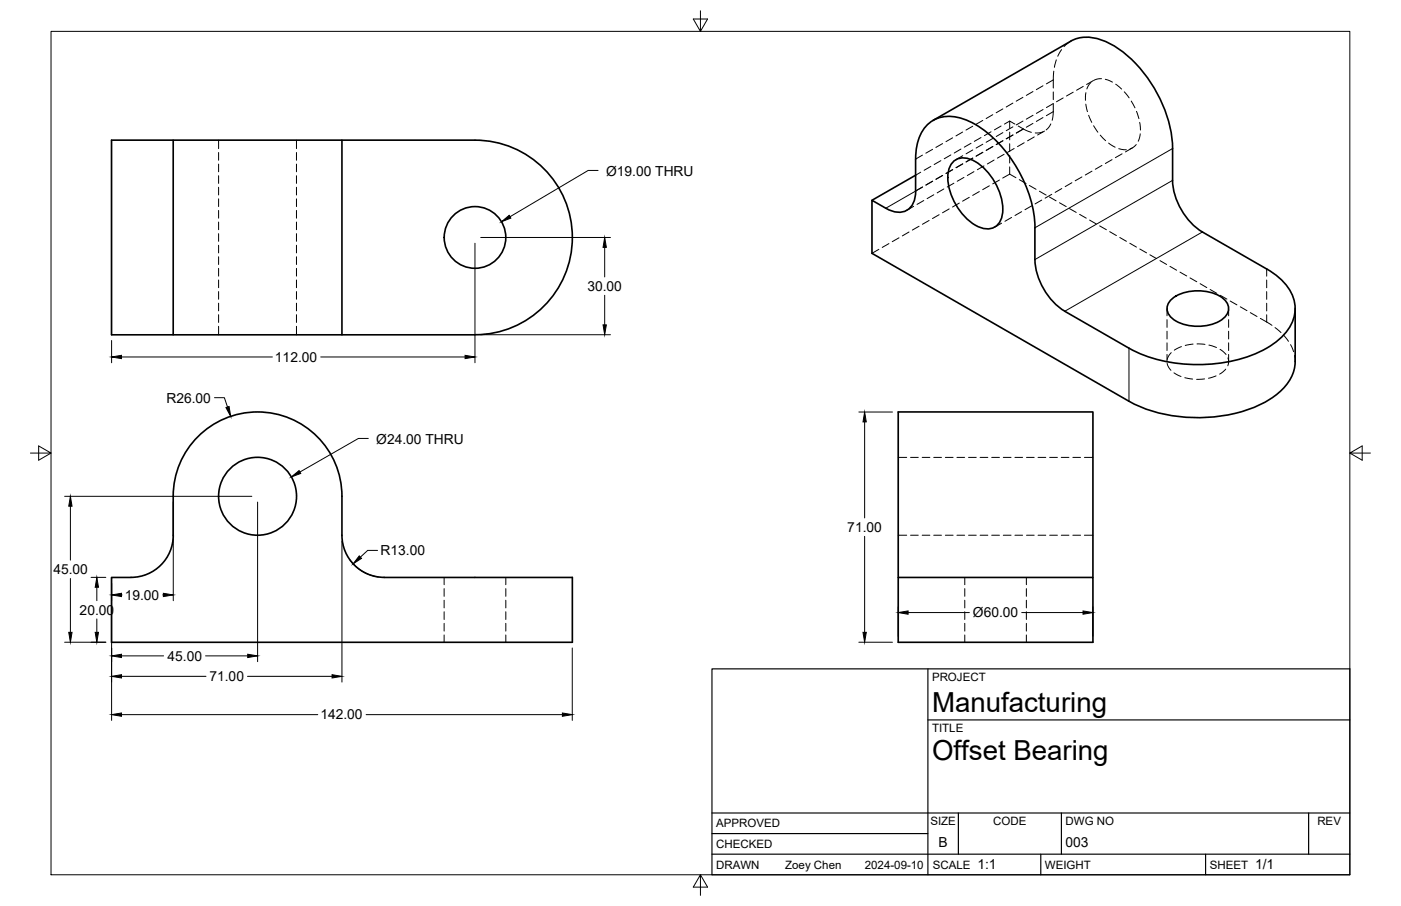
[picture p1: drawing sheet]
<svg xmlns="http://www.w3.org/2000/svg" width="432mm" height="279mm" viewBox="0 0 432 279" stroke-linecap="round" stroke-linejoin="round" font-family="sans-serif">
<!-- layer: Visible -->
<g fill="none" stroke="#000" stroke-width=".51">
<path d="M287.6 37.1l42.4-24.4a13 13 0 0 1 13 1.2 40.6 40.6 0 0 1 18.4 31.9v9.8a20.3 20.3 0 0 0 9.2 15.9M34.4 43.2h112a30 30 0 0 1 30 30 30 30 0 0 1-30 30l-112 .1zM53.4 43.2v60.1M105.4 43.2v60.1M282.2 49.1v9.8M282.2 54l-13.4 7.8M282.2 49.1a13.2 13.2 0 0 1 5.4-12 12 12 0 0 1 11.3 .4 39.3 39.3 0 0 1 18.5 23.1l.6 2a30.7 30.7 0 0 1 1 7.6M282.2 58.9a5.7 5.7 0 0 1-4.9 6.6 8.2 8.2 0 0 1-4.3-1.3l-4.2-2.4v16.3l79.2 45.6a47.1 47.1 0 0 0 41.9 .3 16.1 16.1 0 0 0 9.2-11.2l.1-17.6M293.9 49.8a5.4 5.4 0 0 1 6.7 0 18.3 18.3 0 0 1 8.4 16 4.8 4.8 0 0 1-7.3 4.2 18 18 0 0 1-9.5-16.5 5.9 5.9 0 0 1 1.7-3.7zM319 70.3v9.7a20.4 20.4 0 0 0 9.2 16l19.8 11.4a47 47 0 0 0 42.4 0 15.6 15.6 0 0 0 8.8-11.5 12.8 12.8 0 0 0-5.5-10.7l-3.3-2.3M370.6 71.5l19.8 11.5M360.8 92.6a13.8 13.8 0 0 1 14.1-1.8 5.2 5.2 0 0 1 3.7 4.7 6.9 6.9 0 0 1-5.8 4.7 13.6 13.6 0 0 1-12-2.5 3.5 3.5 0 0 1 0-5.1z"/>
<path d="M118.4 178.1a13 13 0 0 1-13-13v-12.1a26 26 0 0 0-26-26 26 26 0 0 0-26 26.1v11.9a13 13 0 0 1-13 13.1h-6v20h142v-20h-58M276.8 178.1h60v20h-60zM276.8 178.1v-51.1h60v51.1"/>
<circle cx="146.4" cy="73.2" r="9.5"/>
<circle cx="79.4" cy="153" r="12"/>
</g>
<!-- layer: Hidden -->
<g fill="none" stroke="#000" stroke-width=".31">
<path d="M325.6 18.5l-.6 2.3M327.2 15.3l-1.2 2.1M330 12.7l-2.1 1.7M308.5 38.9l-2 1.1M311.2 37.3l-1.6 1M312.2 39.1l-2.1 1.2M312.8 38.3l-1.6-1v2.3M313.8 38.9l2.3 1.3 1.8 .6M315.3 37.3l-2.1 1.2M318.4 35.6l-2.1 1.1M321.5 33.8l-2.1 1.2M323.9 38.2l-1.5 1.9"/>
<path d="M324.6 32l-2.1 1.2M324.6 31.9v3.4l-.3 1.8M324.6 28.3v2.4M324.8 21.9l-.2 5.3M327.7 30.2l-2.1 1.2M330.8 28.4l-2.1 1.2M333.9 26.6l-2.1 1.2M334.7 32.1l.5 2.3M334.7 28.6l-.2 2.3M335.5 35.6l1 2.1M336.2 25.4l-1.2 2M337 24.8l-2.1 1.3"/>
<path d="M337.1 38.8l1.3 2M339.5 24.3l-1.3 .1-1 .3M340.7 24.4l2.2 .9M343.9 26l1.8 1.5M346.5 28.3l1.5 1.9M348.7 31.2l1.1 2.1M350.3 34.3l.7 2.3M351.3 37.7l.2 2.4M67.4 43.2v2.6M67.4 47v2.4M67.4 50.6v2.4M67.4 54.2v2.4"/>
<path d="M67.4 57.7v2.4M91.4 43.2v2.6M91.4 47v2.4M91.4 50.6v2.4M91.4 54.2v2.4M91.4 57.7v2.4M283.8 53.1l-1.6 .9M286.9 51.3l-2.1 1.2M290 49.6l-2.1 1.1M290.9 58.3l-2.1 1.2M293.1 47.8l-2.1 1.2M294 56.5l-2.1 1.2"/>
<path d="M296.2 46l-2.1 1.2M296.7 48l-2.1 1.3M297.1 54.7l-2.1 1.2M299.3 44.2l-2.1 1.2M299.8 46.2l-2 1.2M300.2 52.9l-2.1 1.2M301.8 59.1l-2 1.2M302.4 42.4l-2.1 1.2M302.9 44.5l-2.1 1.2M303.3 51.2l-2.1 1.1M304.9 57.3l-2 1.2M305.5 40.6l-2.1 1.2"/>
<path d="M306 42.7l-2.1 1.2M306.4 49.4l-2.1 1.2M308 55.5l-2 1.2M309.1 40.9l-2.1 1.2M309.5 47.6l-2.1 1.2M311.2 53.7l-2.1 1.2M311.2 53.7l1.9 1.1M311.2 40.7v2.4M311.2 44.3v2.4M311.2 47.9v2.4M311.2 51.5v2.2M312.6 45.8l-2.1 1.2"/>
<path d="M314.2 55.4l2 1.2M315.7 44l-2.1 1.2M317.2 57.2l2.1 1.2M318.8 42.2l-2.1 1.2M320.4 59l2 1.2M321.4 40.7l-2.3 .3M321.9 40.4l-2.1 1.2M324.2 59.9l-2.1 1.2M327.3 58.1l-2.1 1.2M330.4 56.3l-2.1 1.3M333.5 54.6l-2.1 1.2M336.5 52.8l-2 1.2"/>
<path d="M339.1 41.7l1.7 1.7M339.6 51l-2 1.2M341.7 44.1l2 1.3M342.8 49.2l-2.1 1.2M344.8 45.8l2.3 .4M345.8 47.4l-2 1.2M349 45.6l-2.1 1.2M350.2 44.6l-1 .9-.9 .4M351.4 41.3l-.6 2.3M67.4 61.3v2.4M67.4 64.9v2.4M67.4 68.5v2.3"/>
<path d="M67.4 72.1v2.3M67.4 75.6v2.4M67.4 79.2v2.4M91.4 61.3v2.4M91.4 64.9v2.4M91.4 68.5v2.3M91.4 72.1v2.3M91.4 75.6v2.4M91.4 79.2v2.4M270.9 76.9l-2.1 1.2M274 75.1l-2.1 1.2M277.1 73.3l-2.1 1.2"/>
<path d="M280.2 71.5l-2.1 1.2M281.6 63.6l-2.1 1.3M283.3 69.8l-2.1 1.2M284.7 61.8l-2.1 1.2M286.4 68l-2.1 1.2M287.8 60.1l-2.1 1.2M289.5 66.2l-2.1 1.2M292.5 64.4l-2 1.2M295.7 62.6l-2.1 1.2M298.7 60.9l-2 1.1M308.7 68.8l-2.1 1.3M311.8 67.1l-2.1 1.1"/>
<path d="M314.9 65.3l-2.1 1.2M318 63.5l-2.1 1.2M321.1 61.7l-2.1 1.2M323.4 60.7l2.1 1.2M326.5 62.5l2.1 1.2M329.6 64.3l2.1 1.2M332.7 66.1l2.1 1.2M335.8 67.9l2.1 1.2M338.9 69.7l2.1 1.1M342 71.4l2.1 1.2M345.1 73.2l2.1 1.2M348.2 75l2.1 1.2"/>
<path d="M351.3 76.8l2.1 1.2M354.4 78.6l2.1 1.2M67.4 82.8v2.4M67.4 86.3v2.4M67.4 89.9v2.4M67.4 93.5v2.4M67.4 97v2.4M91.4 82.8v2.4M91.4 86.3v2.4M91.4 89.9v2.4M91.4 93.5v2.4M91.4 97v2.4"/>
<path d="M357.5 80.4l2.1 1.2M359.7 95.2v2.2M359.7 98.6v2.4M360.6 82.1l2 1.2M363.7 83.9l2.1 1.2M366.8 85.7l2.1 1.2M369.9 87.5l2 1.2M373 89.3l2 1.2M376.1 91.1l2 1.1M378.7 95.2v2.2M378.7 98.6v2.4M379.2 92.8l2 1.2"/>
<path d="M382.3 94.6l2 1.2M385.4 96.4l2 1.2M388.5 98.2l3.5 2.1M67.4 100.6v2.7M91.4 100.6v2.7M359.7 102.2v2.3M359.7 105.7v2.4M359.7 109.3v2.2M359.7 112.1l.4 1 .8 1.1M361 108.8l-.7 .8-.6 1.2M361.8 115l2.2 1.1M364.1 106.9l-2.2 1.1"/>
<path d="M365.2 116.5l2.4 .4M367.7 106.1l-2.4 .4M368.9 106.1l2.5 .1M371.3 116.9l-2.5 .1M372.6 106.4l2.3 .8M374.8 115.9l-2.3 .7M376 107.7l1.9 1.6M377.8 113.8l-1.9 1.6M378.5 110.4l.2 1.3-.3 1.1M378.7 102.2v2.3M378.7 105.7v2.4M378.7 109.3v2.2"/>
<path d="M393 101l1.8 1.6M395.6 103.4l1.5 1.9M397.8 106.3l.9 2.2M399 109.6l.2 1.9M276.8 141.1h2.7M280.6 141.1h2.4M284.2 141.1h2.4M287.8 141.1h2.4M291.4 141.1h2.4M294.9 141.1h2.4M298.5 141.1h2.4M302.1 141.1h2.4"/>
<path d="M305.6 141.1h2.4M309.2 141.1h2.4M312.8 141.1h2.4M316.4 141.1h2.3M319.9 141.1h2.4M323.5 141.1h2.4M327.1 141.1h2.4M330.7 141.1h2.3M334.2 141.1h2.6M136.9 178.1v2.2M155.9 178.1v2.2M276.8 165.1h2.7"/>
<path d="M280.6 165.1h2.4M284.2 165.1h2.4M287.8 165.1h2.4M291.4 165.1h2.4M294.9 165.1h2.4M297.3 178.1v2.2M298.5 165.1h2.4M302.1 165.1h2.4M305.6 165.1h2.4M309.2 165.1h2.4M312.8 165.1h2.4M316.3 178.1v2.2"/>
<path d="M316.4 165.1h2.3M319.9 165.1h2.4M323.5 165.1h2.4M327.1 165.1h2.4M330.7 165.1h2.3M334.2 165.1h2.6M136.9 181.5v2.4M136.9 185.1v2.4M136.9 188.7v2.4M136.9 192.2v2.4M136.9 195.8v2.3M155.9 181.5v2.4"/>
<path d="M155.9 185.1v2.4M155.9 188.7v2.4M155.9 192.2v2.4M155.9 195.8v2.3M297.3 181.5v2.4M297.3 185.1v2.4M297.3 188.7v2.4M297.3 192.2v2.4M297.3 195.8v2.3M316.3 181.5v2.4M316.3 185.1v2.4M316.3 188.7v2.4"/>
<path d="M316.3 192.2v2.4M316.3 195.8v2.3"/>
</g>
<!-- layer: Visible Narrow -->
<path d="M282.2 58.9l-9.2 5.3M361.4 45.8l-42.4 24.5M361.4 55.6l-42.4 24.5M370.6 71.5l-42.4 24.5M348 107.4v16.3" fill="none" stroke="#000" stroke-width=".31"/>
<!-- layer: Hidden Narrow -->
<g fill="none" stroke="#000" stroke-width=".31">
<path d="M299.8 38.9l-2.1 1.2M302.9 37.1l-2.1 1.2M306 35.4l-2.1 1.2M309.1 33.6l-2.1 1.2M312.2 31.8l-2.1 1.2M315.3 30l-2.1 1.2M315.3 39.8l-2.1 1.2M315.4 39.8l-2.1 1.2M318.4 28.2l-2.1 1.2M318.4 38.1l-2.1 1.1M321.5 26.5l-2.1 1.1M321.5 36.3l-2.1 1.1"/>
<path d="M324.6 24.6l-2.1 1.3M324.6 34.4l-2.1 1.3M284.3 47.8l-2.1 1.3M284.3 57.7l-2.1 1.2M284.4 57.7l-2.2 1.2M287.4 46.1l-2.1 1.1M287.4 55.9l-2.1 1.2M287.5 55.9l-2.1 1.2M290.5 44.3l-2.1 1.2M290.5 54.1l-2.1 1.2M290.6 54.1l-2.1 1.2M293.6 42.5l-2.1 1.2"/>
<path d="M293.6 52.3l-2.1 1.2 2.1-1.2M296.7 40.7l-2.1 1.2M296.8 50.5l-2.1 1.2M297.7 49.9l2.1-1.1-2 1.2M302.9 47l-2.1 1.2M302.9 47l-2 1.2M306 45.2l-2 1.2 2-1.2M309.1 43.4l-2.1 1.2 2.1-1.2M310.1 42.8l2.1-1.2-2 1.2M390.4 83v2.2M390.4 86.4v2.4M390.4 89.9v2.4"/>
<path d="M390.4 93.5v2.4M390.4 97.1v2.2"/>
</g>
<!-- layer: Border -->
<path d="M15.7 9.7h400.3v260.1h-400.3zM215.9 3.3v6.4l-2.2-3.8h4.4l-2.2 3.8M9.4 139.7h6.3l-3.8-2.2v4.4l3.8-2.2M416 139.7l3.8 2.2v-4.4l-3.8 2.2h6.4M215.9 269.8l2.2 3.8h-4.4l2.2-3.8v6.3" fill="none" stroke="#000" stroke-width=".31"/>
<!-- layer: Titleblock -->
<path d="M219.4 206.3h196.6v63.5h-196.6zM286 206.3v63.5M286 222h130M219.4 257.1h66.6M219.4 250.7h196.6M295.4 250.7v12.7M327.1 250.7v12.7M403.3 250.7v12.7M219.4 263.4h196.6M320.8 263.4v6.4M371.6 263.4v6.4" fill="none" stroke="#000" stroke-width=".36"/>
<!-- layer: FD_Dimensions -->
<g fill="none" stroke="#000" stroke-width=".31">
<path d="M146.4 75v36.9M148.2 73.2h40M186.4 76.3v9.1M186.4 91.1v9.1M34.4 105v6.9M37.4 110.1h46.5M98.8 110.1h44.5M148.2 103.2h40M66.1 122.6h3.1l.9 2.9M264.7 127.1h10.4M266.5 130.1v29.6M19.9 153.1h57.7"/>
<path d="M21.7 156.1v16.6M53.4 154.8v30.5M79.4 154.8v49.2M21.7 178.4v16.6M28.1 178.1h4.5M34.4 179.8v42.4M105.4 166.8v43.6M107.7 172.5a13 13 0 0 0 8.9 5.4M116.4 169.7h-3.1l-2.2 2.1M266.5 165.4v29.6M19.9 198.1h12.7M29.8 181.1v4.1"/>
<path d="M29.8 190.9v4.1M37.4 183.5h.2M50.2 183.5h.2M176.4 199.8v22.4M264.7 198.1h10.4M276.8 187.1v9.2M279.9 188.9h18.9M314.9 188.9h18.9M336.8 187.1v9.2M37.4 202.3h13M37.4 208.6h26.1M63.4 202.3h12.9"/>
<path d="M76.3 208.6h26M37.4 220.4h60.5M112.8 220.4h60.5"/>
</g>
<g fill="#000" stroke="#000" stroke-width=".31">
<path d="M186.4 73.2l.5 3.1h-1zM34.4 110.1l3-.5v1zM143.3 109.6l3.1 .5-3.1 .5zM185.9 100.2h1l-.5 3zM69.6 125.7l1-.3 .5 3zM266.5 127.1l.5 3h-1zM21.7 153.1l.5 3h-1zM110.7 171.4l.7 .8-2.6 1.7zM21.2 195h1l-.5 3.1zM29.3 195h1.1l-.6 3.1zM29.8 178.1l.6 3h-1.1zM34.4 183.5l3-.5v1z"/>
<path d="M50.4 183l3 .5-3 .5zM266 195h1l-.5 3.1zM276.8 188.9l3.1-.5v1zM333.8 188.4l3 .5-3 .5zM34.4 220.4l3-.5v1zM34.4 202.3l3-.5v1zM34.4 208.6l3-.5v1zM76.3 201.8l3.1 .5-3.1 .5zM102.3 208.1l3.1 .5-3.1 .5zM173.3 219.9l3.1 .5-3.1 .5z"/>
</g>
<!-- layer: Hole Notes -->
<path d="M154.6 68.4l2.3-2 .5 .9zM89.8 147.1l2.4-2 .5 .9z" fill="#000" stroke="#000" stroke-width=".31"/>
<path d="M184.3 52.6h-3l-24.1 14.2M113.5 135.2h-3l-18.1 10.4" fill="none" stroke="#000" stroke-width=".31"/>
<g font-size="8.5">
<text x="287.3" y="219.5">Manufacturing</text>
<text x="287.3" y="234.5">Offset Bearing</text>
</g>
<g font-size="4.3">
<text x="186.8" y="54.1">Ø19.00 THRU</text>
<text x="181" y="89.7">30.00</text>
<text x="84.8" y="111.6">112.00</text>
<text x="51.3" y="124.1">R26.00</text>
<text x="116" y="136.8">Ø24.00 THRU</text>
<text x="261.2" y="164.1">71.00</text>
<text x="117.3" y="171.2">R13.00</text>
<text x="16.4" y="177.1">45.00</text>
<text x="38.4" y="185">19.00</text>
<text x="24.6" y="189.5">20.00</text>
<text x="299.9" y="190.4">Ø60.00</text>
<text x="51.6" y="203.8">45.00</text>
<text x="64.6" y="210.1">71.00</text>
<text x="98.7" y="221.9">142.00</text>
<text x="289.3" y="261.2">B</text>
<text x="328.4" y="261.2">003</text>
<text x="301.2" y="268.1">1:1</text>
<text x="386.8" y="268.1">1/1</text>
</g>
<g font-size="3.5">
<text x="287.3" y="210.1">PROJECT</text>
<text x="287.3" y="225.8">TITLE</text>
<text x="220.7" y="255.2">APPROVED</text>
<text x="286.7" y="254.5">SIZE</text>
<text x="306.1" y="254.5">CODE</text>
<text x="328.4" y="254.5">DWG NO</text>
<text x="406" y="254.5">REV</text>
<text x="220.7" y="261.5">CHECKED</text>
<text x="220.7" y="267.9">DRAWN</text>
<text x="242" y="267.9">Zoey Chen</text>
<text x="266.6" y="267.9">2024-09-10</text>
<text x="287.5" y="267.9">SCALE</text>
<text x="322.1" y="267.9">WEIGHT</text>
<text x="372.9" y="267.9">SHEET</text>
</g>
</svg>
